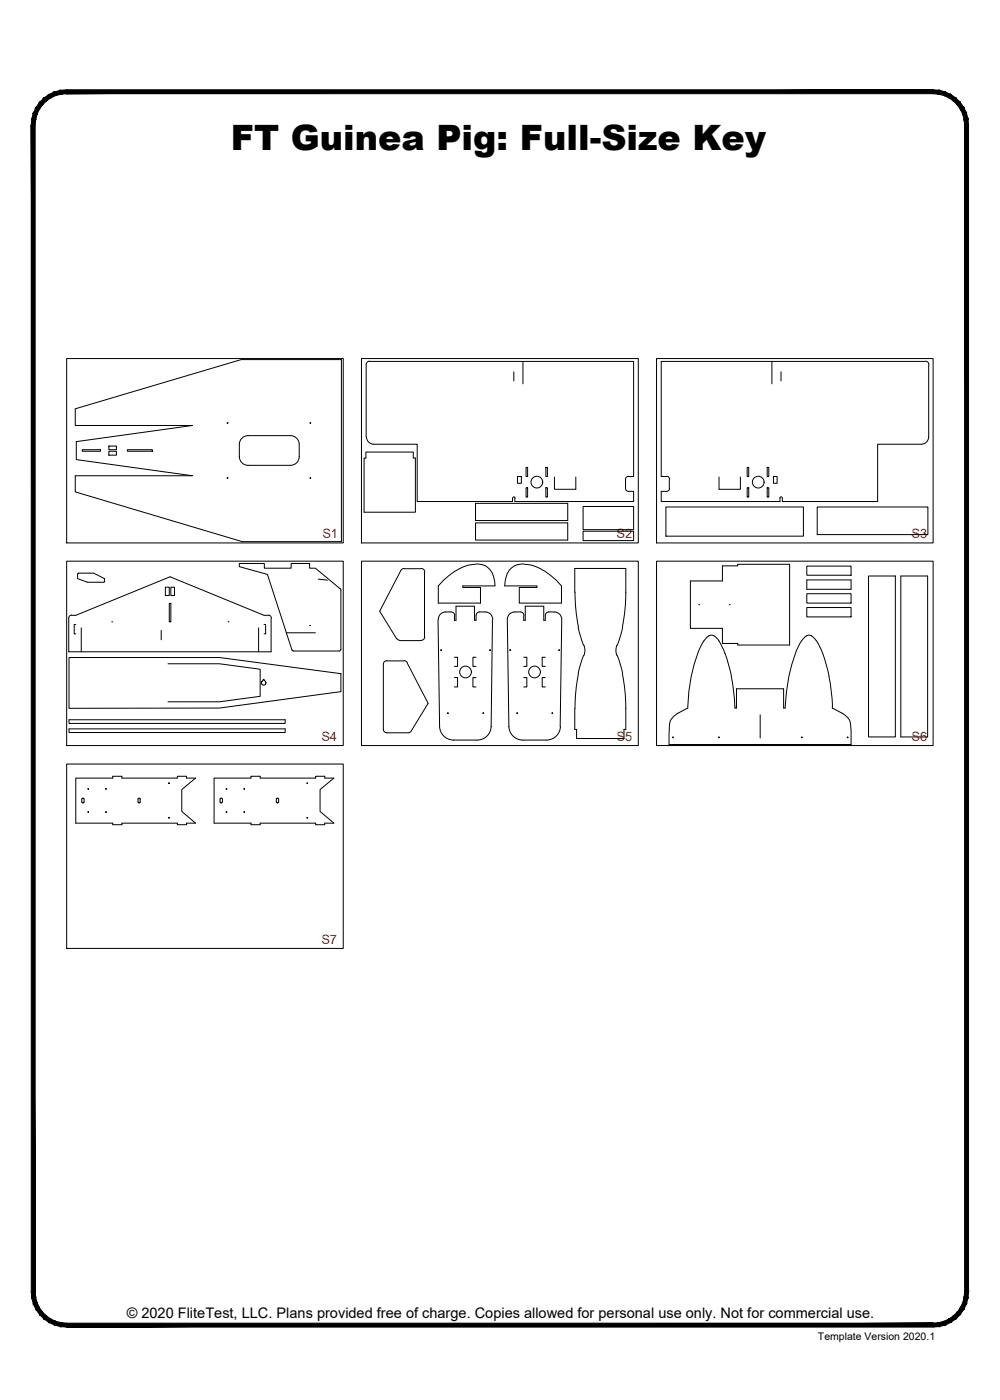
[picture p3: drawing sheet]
<svg xmlns="http://www.w3.org/2000/svg" width="190mm" height="267mm" viewBox="0 0 190 267" stroke-linecap="round" stroke-linejoin="round" font-family="sans-serif">
<!-- layer: 22 TILED -->
<g fill="#000" stroke="#000" stroke-width=".19">
<path d="M11.5 17.2l1.2-.1v.8zM11.5 17.2l.2 .7h1zM10.4 17.5l1.1-.3 .2 .7zM10.4 17.5l.2 .7 1.1-.3zM9.3 18l1.1-.5 .2 .7zM9.3 18l.4 .6 .9-.4zM8.3 18.7l1-.7 .4 .6zM8.3 18.7l.5 .5 .9-.6zM8.3 18.7l.5 .5-1.3 .3zM7.5 19.5l.6 .5 .7-.8zM7.5 19.5l.6 .5-1.3 .5zM6.8 20.5l.7 .3 .6-.8zM6.8 20.5l.7 .3-1.1 .7zM6.4 21.5l.6 .3 .5-1zM6.4 21.5l.6 .3-.9 .9zM6.1 22.7l.7 .1 .2-1zM6.1 22.7l.7 .1-.8 1.1zM6.8 22.8l-.8 1.1h.7z"/>
<path d="M12.7 17.9h165.1v-.8zM12.7 17.1h165.1l-165.1 .8z"/>
<path d="M6 23.9l.7 222.2v-222.2zM6 23.9l.7 222.2h-.7z"/>
<path d="M184.4 22.7l.1 1.2h-.7zM183.7 22.8l.1 1.1 .6-1.2zM184.1 21.5l.3 1.2-.7 .1zM183.4 21.8l.3 1 .4-1.3zM183.6 20.5l.5 1-.7 .3zM183 20.8l.4 1 .2-1.3zM182.9 19.5l.7 1-.6 .3zM182.4 20l.6 .8-.1-1.3zM182.1 18.7l.8 .8-.5 .5zM182.1 18.7l-.5 .5 .8 .8zM181.1 18l1 .7-.5 .5zM181.1 18l-.3 .6 .8 .6zM180.1 17.5l1 .5-.3 .6zM180.1 17.5l-.3 .7 1 .4zM178.9 17.2l1.2 .3-.3 .7zM178.9 17.2l-.1 .7 1 .3zM177.8 17.1l1.1 .1-.1 .7zM177.8 17.1v.8h1z"/>
<path d="M6 246.1h.7l-.6 1.2zM6.7 246.1l-.6 1.2 .7-.2zM6.1 247.3l.7-.2-.4 1.3zM6.8 247.1l-.4 1.3 .6-.3zM6.4 248.4l.6-.3-.2 1.3zM7 248.1l-.2 1.3 .7-.3zM6.8 249.4l.7-.3v1.3zM7.5 249.1v1.3l.6-.5zM7.5 250.4l.6-.5 .2 1.3zM8.1 249.9l.2 1.3 .5-.5zM8.8 250.7l.5 1.2-1-.7zM8.8 250.7l.5 1.2 .4-.6zM9.7 251.3l.7 1.1-1.1-.5zM9.7 251.3l.7 1.1 .2-.7zM10.6 251.7l.9 1-1.1-.3zM10.6 251.7l.9 1 .2-.7zM11.7 252l1 .8-1.2-.1zM11.7 252l1 .8v-.7z"/>
<path d="M12.7 252.1v.7l165.1-.7zM12.7 252.8l165.1-.7v.7z"/>
<path d="M177.8 252.1l1.1 .6-1.1 .1zM177.8 252.1l1.1 .6-.1-.7zM178.8 252l1.3 .4-1.2 .3zM178.8 252l1.3 .4-.3-.7zM179.8 251.7l1.3 .2-1 .5zM179.8 251.7l1.3 .2-.3-.6zM180.8 251.3l1.3-.1-1 .7zM180.8 251.3l1.3-.1-.5-.5zM181.6 250.7l1.3-.3-.8 .8zM181.6 250.7l1.3-.3-.5-.5zM182.4 249.9l1.2-.5-.7 1zM183 249.1l-.6 .8 1.2-.5zM183 249.1l1.1-.7-.5 1zM183.4 248.1l-.4 1 1.1-.7zM183.4 248.1l1-.8-.3 1.1zM183.7 247.1l-.3 1 1-.8zM184.5 246.1l-.1 1.2-.7-.2zM183.8 246.1l-.1 1 .8-1z"/>
<path d="M183.8 23.9v222.2h.7zM183.8 23.9h.7v222.2z"/>
</g>
<g fill="none" stroke="#000" stroke-width=".19">
<path d="M12.7 68.3h52.7v35.1h-52.7zM68.9 68.3h52.7v35.1h-52.7zM70.4 68.9h50.3v21.9h-1M70.4 68.8a.67 .67 0 0 0-.6 .7v13.7M97.9 70.8v1.8M99.6 68.9v4.2M125.1 68.3h52.7v35.1h-52.7zM147 68.9v4.2M148.8 70.8v1.8M176.3 68.9h-50.3v21.9h1M176.3 68.8a.67 .67 0 0 1 .7 .7M176.9 69.5v13.7"/>
<path d="M15.7 85.7h3.4v.3h-3.4zM20.7 85h1.5v.7h-1.5zM20.7 86h1.5v.7h-1.5zM24.3 85.7h4.7v.3h-4.7zM45.6 87a1.66 1.66 0 0 0 1.7 1.6h8M45.6 84.7v2.3M55.3 83h-8a1.66 1.66 0 0 0-1.7 1.7M55.3 83a1.66 1.66 0 0 1 1.7 1.7M57 87a1.66 1.66 0 0 1-1.7 1.6M57 84.7v2.3M69.7 86.1h9v1.2h.4v10.3h-9.7v-10.3h.3zM69.8 83.2a1.41 1.41 0 0 0 1.4 1.4h8.3v10.9h18.1v-.6"/>
<path d="M90.6 99.6h17.6v3.3h-17.6zM90.6 95.9h17.6v3.3h-17.6zM97.7 94.9l.2-.3 .2 .3M98.6 90.8h.7v1.3h-.7zM100.2 89h.3v1.8h-.3zM100.2 92.9h.3v1.8h-.3zM104 89h.3v1.8h-.3zM104 92.9h.3v1.8h-.3zM105.6 90.9v2.3h4.1v-2.3M111.1 96.5h9.6v4.4h-9.6zM119.2 91.3v2l.5 .3h1v1.9h-22.6v-.6M119.7 90.7l-.5 .3v.3"/>
<path d="M126.9 96.6h26.2v5.5h-26.2zM127 90.7l.5 .3 .1 .3M127.5 91.3v1.8M127.6 93l-.3 .5-1.3 .1v1.9h22.6v-.6M137 90.9v2.3h4v-2.3M142.3 89h.3v1.8h-.3zM142.3 92.9h.3v1.8h-.3zM146.2 89h.3v1.8h-.3zM146.2 92.9h.3v1.8h-.3zM147.3 90.8h.7v1.3h-.7zM148.6 94.9l.2-.3 .2 .3M155.7 96.6h21.1v5.2h-21.1z"/>
<path d="M176.9 83.2a1.41 1.41 0 0 1-1.4 1.4h-8.3v10.9h-18.2v-.6M12.7 106.9h52.7v35.1h-52.7zM13.1 117.8v6.4h38.5v-6.4M13.6 117.2h.8l18-7.3 17.9 7.3h.8M13.7 117.2l-.5 .3-.1 .2M14.4 119h-.3v1.7h.3M14.8 109.4v.8l1.9 .7h3.1l.1-.2M14.8 109.4l.1-.2h3l2 1v.6M15.5 119.6v4.6M21.3 118.5h.1M31.5 111.9h.7v1.6h-.7zM32.2 114.9h.3v3.6h-.3z"/>
<path d="M32.5 111.9h.7v1.6h-.7zM43.5 118.5h.1M46.1 103.2h18.9v-34.7h-19.1l-31.6 9.4v3.2h22.4l-22.2 3v3.5l22.2 3h-22.4v3.1l31.8 9.5M49.3 119.6v4.6M50.3 119h.3v1.7h-.3M51.1 117.2h.3l.3 .5M59 119.2h.1M60.6 110.3l1.8 .2M64.8 112.2l-4.7-4h-1.1v-.9h-3.5v.9h-5.1v-.9h-4.8v.6l5.4 1.5 4.6 14.4M64.8 112.1l.1 .3v11.3M68.9 106.9h52.7v35.1h-52.7zM76.4 108.7l-4.1 7.7 3.3 5.3"/>
<path d="M76.9 108.3h3.3M77 108.3l-.6 .4M80.2 108.3a.67 .67 0 0 1 .7 .7M80.9 109v12.3M83.4 118.1l.3 20.3M84.4 110.6a9.3 9.3 0 0 1 7-3.1 3.3 3.3 0 0 1 2.8 3.2l.1 .9h-6.1v.3h3.3v3h-8v-3.3zM84.9 116.6h1M84.9 116.6a1.41 1.41 0 0 0-1.4 1.4M86 116.6a.67 .67 0 0 1 .6 .6M86.6 117.3v.9h.3v-2.7h3.5v2.7h.3v-1a.67 .67 0 0 1 .6-.6 2.62 2.62 0 0 1 1.9 .2l.4 .4 .3 .8M93.8 118.1l-.2 20.3M96.6 118.1l.3 20.3"/>
<path d="M97.1 108.5l.1-.1a3.2 3.2 0 0 1 3.3-.9 10.8 10.8 0 0 1 6.5 4.1v3.3h-8.1v-3h3.4v-.3h-6.2l.3-1.8zM98 116.6h1.1M98.1 116.6a1.41 1.41 0 0 0-1.5 1.4M99.1 116.6a.67 .67 0 0 1 .7 .6M99.8 117.3v.9h.3v-2.7h3.5v2.7h.3v-1a.67 .67 0 0 1 .6-.6 2.31 2.31 0 0 1 2.1 .4l.3 .5 .1 .5M107 118.1l-.3 20.3M109.5 112.9v-4.6h9.7v4.6M109.5 112.8a32.7 32.7 0 0 0 .7 6.6M110.1 119.5l1.1 3.4M111.1 101.2h9.6v1.8h-9.6zM118.6 119.5l-1 3.4M119.2 112.8a32.7 32.7 0 0 1-.6 6.6"/>
<path d="M125.1 106.9h52.7v35.1h-52.7zM131.5 110.7h6.1v-2.9h2.9v-.3h9.9v15.4h-9.9v-.3h-2.9v-2.9h-6.1zM133.1 115.2h.1M138.9 115.2h.1M153.7 107.8h8.4v1.8h-8.4zM153.7 113.1h8.4v1.8h-8.4zM153.7 115.7h8.4v1.8h-8.4zM153.7 110.5h8.4v1.8h-8.4zM165.5 109.7h5.1v30.7h-5.1zM171.6 109.7h5.1v30.7h-5.1zM13.1 125.3h28.7l23.1 3v3.5l-23.1 3.1h-28.7zM13.1 137.1h41.2v.7h-41.2z"/>
<path d="M13.1 138.9h41.2v.6h-41.2zM30.7 120.1v1.8M32 126.4h9.8l7.8 1.1v5.2l-7.8 1h-9.8M50.2 129.4h.1l.1 .3a.43 .43 0 0 1 .2 .6 .43 .43 0 0 1-.7 0 .43 .43 0 0 1 .2-.6zM54.5 120.5h5.6M55.6 123.8l.3 .2M55.9 124h8.7M64.9 123.7l-.3 .3M73 138.9a.67 .67 0 0 0 .7 .7h4M73.7 125.9h3.2M73.7 125.9a.67 .67 0 0 0-.7 .6v12.5M75.6 121.7l.6 .3"/>
<path d="M76.2 122h4M77 125.9l.6 .3M77.5 126.3l4.1 7.7-3.3 5.3-.5 .3M80.9 121.3a.67 .67 0 0 1-.7 .7M83.7 138.4a2.65 2.65 0 0 0 2.7 2.6h4.5M86.6 125.2h.6v1.7h-.6M86.6 129.1h.6v1.8h-.6M90.7 125.2h-.6v1.7h.6M90.7 129.1h-.6v1.8h.6M93.6 138.4a2.65 2.65 0 0 1-2.7 2.6M96.9 138.4a2.65 2.65 0 0 0 2.7 2.6h4.5M99.8 125.2h.6v1.7h-.6"/>
<path d="M99.8 129.1h.6v1.8h-.6M103.9 125.2h-.6v1.7h.6M103.9 129.1h-.6v1.8h.6M106.8 138.4a2.65 2.65 0 0 1-2.7 2.6M109.5 135v4h.3v1.7h9.1v-1.7h.3v-4M110.2 128.3a32.7 32.7 0 0 0-.7 6.7M111.2 124.8l-1.1 3.5M111.2 122.9l.2 .8-.2 1.2M117.5 122.9l-.2 .8 .2 1.2M117.6 124.8l1 3.5M118.6 128.3a32.7 32.7 0 0 1 .6 6.7M134.1 122.1l-.3 .4a26 26 0 0 0-2.8 12.4l-2.3 1.3a2.65 2.65 0 0 0-1.2 2.9v2.7h34.6v-2.2a4.5 4.5 0 0 0-.4-2.6l-1-1-2.1-1.1v-.3"/>
<path d="M135 121.1a.87 .87 0 0 1 1 0M135 121.1l-.9 1M136 121.1l1 1M136.9 122.1a21.2 21.2 0 0 1 2.4 6.7M139.3 128.9l.5 2.8 .2 2.9M144.8 136.2v4.4M151.5 124.5a32.8 32.8 0 0 0-1.9 10.4h-.3v-3.7h-9v3.7h-.3v-.3M152.7 122.1l-1.2 2.4M153.6 121.1a.87 .87 0 0 1 1 0M153.6 121.1l-.9 1M154.6 121.1l.9 1M155.6 122.1a21.2 21.2 0 0 1 2.3 6.7"/>
<path d="M157.9 128.9l.5 2.8 .2 2.9M12.7 145.5h52.7v35.2h-52.7zM14.4 148.2h7.1v-.3h1.7v.3h10.6v-.3h1.7v.3h1.8l-2.7 2.2v4.2l2.7 2.2h-1.8v.3h-1.7v-.3h-10.6v.3h-1.7v-.3h-7.1zM15.6 152.2v.6l.2 .1M15.7 152.1h.1M15.7 152.9h.1M15.8 152l-.2 .2M15.9 152l.1 .2M16 152.2v.6l-.1 .1M26.3 152.2v.6l.2 .1M26.4 152.1h.1M26.4 152.9h.1"/>
<path d="M26.5 152l-.2 .2M26.6 152l.1 .2M26.7 152.2v.6M26.7 152.8l-.1 .1M40.8 148.2h7v-.3h1.8v.3h10.5v-.3h1.8v.3h1.7l-2.6 2.2v4.2l2.6 2.2h-1.7v.3h-1.8v-.3h-10.5v.3h-1.8v-.3h-7zM41.9 152.2v.6l.2 .1M42.1 152.1h.1M42.1 152.9h.1M42.1 152l-.2 .2M42.2 152l.2 .2M42.4 152.2v.6l-.2 .1M52.6 152.2v.6l.2 .1"/>
<path d="M52.8 152.1h.1M52.8 152.9h.1M52.8 152l-.2 .2M52.9 152l.2 .2M53.1 152.2v.6l-.2 .1"/>
<circle cx="43.3" cy="80.6" r=".07"/>
<circle cx="43.3" cy="91.1" r=".07"/>
<circle cx="59.1" cy="80.6" r=".07"/>
<circle cx="59.1" cy="91.1" r=".07"/>
<circle cx="102.3" cy="91.8" r="1.12"/>
<circle cx="144.4" cy="91.8" r="1.12"/>
<circle cx="84" cy="123.8" r=".07"/>
<circle cx="85.3" cy="135.9" r=".07"/>
<circle cx="88.7" cy="128" r="1.12"/>
<circle cx="92.1" cy="135.9" r=".07"/>
<circle cx="93.3" cy="123.8" r=".07"/>
<circle cx="97.2" cy="123.8" r=".07"/>
<circle cx="98.5" cy="135.9" r=".07"/>
<circle cx="101.8" cy="128" r="1.12"/>
<circle cx="105.2" cy="135.9" r=".07"/>
<circle cx="106.5" cy="123.8" r=".07"/>
<circle cx="16.8" cy="154.7" r=".07"/>
<circle cx="16.8" cy="150.3" r=".07"/>
<circle cx="20.2" cy="154.7" r=".07"/>
<circle cx="20.2" cy="150.3" r=".07"/>
<circle cx="32.2" cy="155.8" r=".07"/>
<circle cx="32.2" cy="149.2" r=".07"/>
<circle cx="43.1" cy="154.7" r=".07"/>
<circle cx="43.1" cy="150.3" r=".07"/>
<circle cx="46.5" cy="154.7" r=".07"/>
<circle cx="46.5" cy="150.3" r=".07"/>
<circle cx="58.5" cy="155.8" r=".07"/>
<circle cx="58.5" cy="149.2" r=".07"/>
<circle cx="128.2" cy="140.5" r=".07"/>
<circle cx="137" cy="140.5" r=".07"/>
<circle cx="152.7" cy="140.5" r=".07"/>
<circle cx="161.5" cy="140.5" r=".07"/>
</g>
<text font-size="6.7" x="44" y="28.7">FT Guinea Pig: Full-Size Key</text>
<text font-size="2.8" x="24.2" y="251.1">© 2020 FliteTest, LLC. Plans provided free of charge. Copies allowed for personal use only. Not for commercial use.</text>
<g font-size="2.5" fill="#f00">
<text x="61.4" y="102.5">S1</text>
<text x="117.4" y="102.5">S2</text>
<text x="173.6" y="102.5">S3</text>
<text x="61.2" y="141.2">S4</text>
<text x="117.4" y="141.2">S5</text>
<text x="173.6" y="141.2">S6</text>
<text x="61.2" y="179.8">S7</text>
</g>
<text font-size="2" x="155.8" y="255.3">Template Version 2020.1</text>
</svg>
